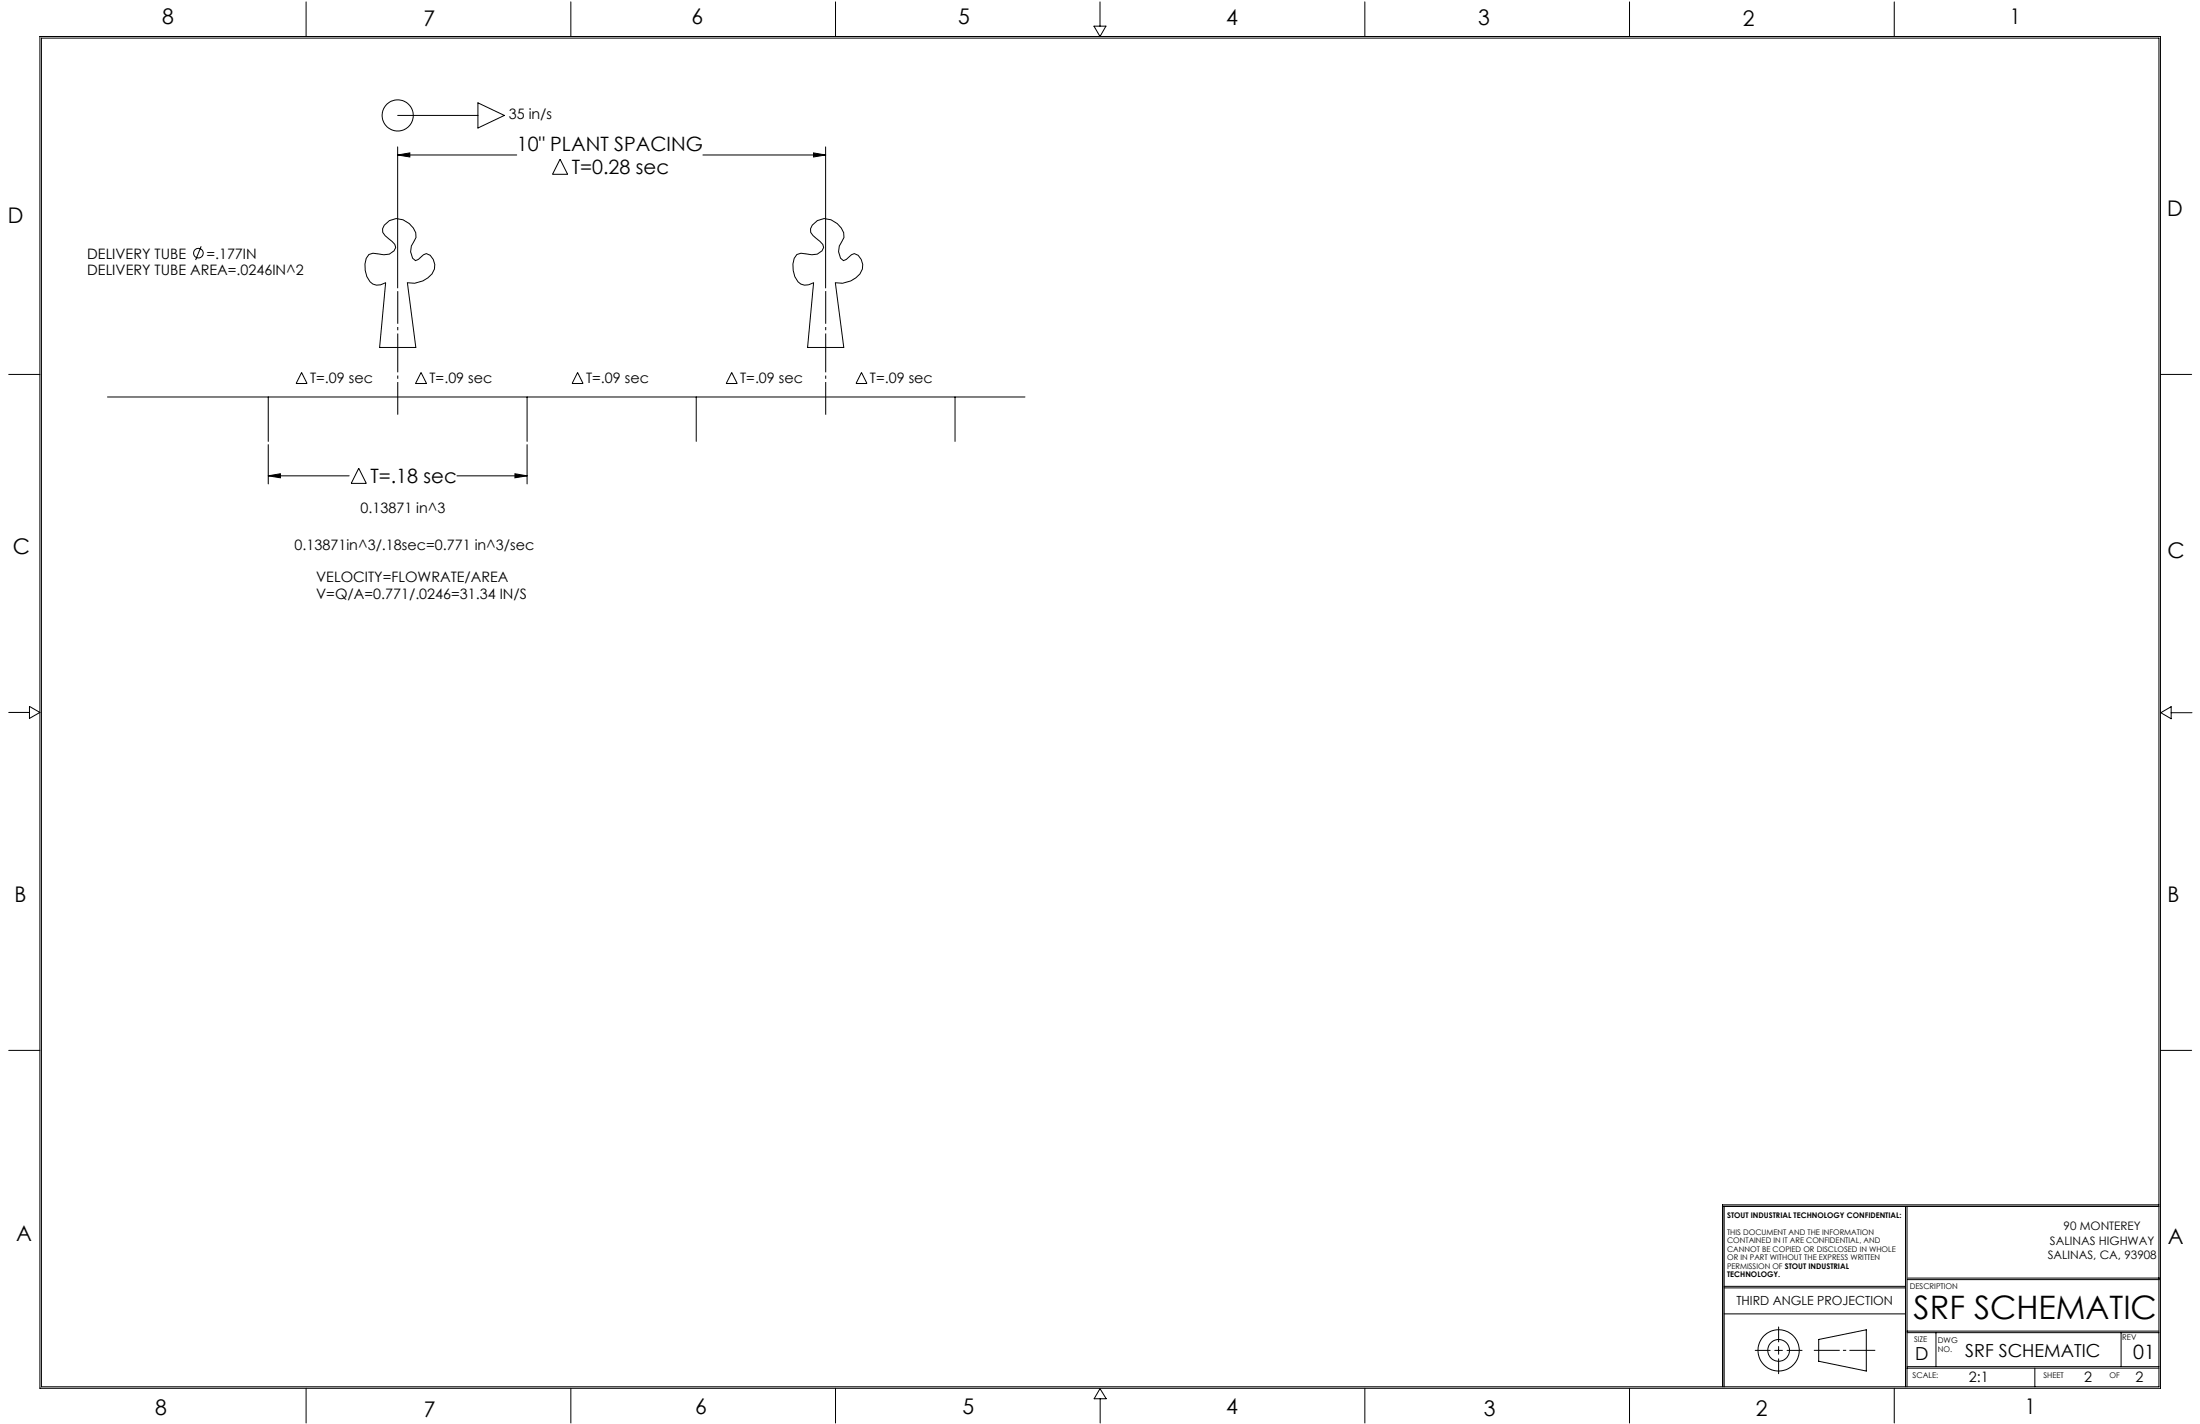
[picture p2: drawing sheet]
<svg xmlns="http://www.w3.org/2000/svg" width="864mm" height="559mm" viewBox="0 0 864 559" stroke-linecap="round" stroke-linejoin="round" font-family="sans-serif">
<g fill="none" stroke="#000" stroke-width=".39">
<path d="M15.7 14.3h832.4v530.5h-832.4zM16.3 15h831.2v529.2h-831.2zM120.2 .7v13.6M224.1 .7v13.6M328 .7v13.6M429.4 10.3h4.7l-2.3 4zM431.8 .7v9.6M535.8 .7v13.6M639.7 .7v13.6M743.6 .7v13.6M156.1 45.3h31.5M156.1 57.6v55.4"/>
<path d="M187.6 40.4l10.4 4.9-10.4 4.9zM324.1 57.6v55.4M156.1 60.8l4.8-.8v1.6zM156.1 60.8h46.7M219.9 62.5l2.9 5.9h-5.9zM275.9 60.8h48.2M319.3 60l4.8 .8-4.8 .8zM79 96.7l-2.2 5.3M150.8 88.4a6.4 6.4 0 0 1 9.9-.7l1.5 1.8 1 1.8 .1 1.9-.8 1.6a5.1 5.1 0 0 0 .6 7.5l1.1-.5 2-1.8 1.2-.5a5.3 5.3 0 0 1 3.3 4.6 5.3 5.3 0 0 1-2.7 4.9l-2 1.2-3.3 1-2.8-.3 3.3 25.4h-14.2l2.4-25.4a4.7 4.7 0 0 1-7.4-2.4 8.4 8.4 0 0 1 .8-8.6l1.6-.5 4.2 .6 2.2-.3 1.9-1.3 .6-1.3-.3-1.2-3.8-3.4-1-1.3v-1.4zM318.8 88.4a6.4 6.4 0 0 1 9.8-.7l1.6 1.8 1 1.8 .1 1.9-.9 1.6a5.1 5.1 0 0 0 .7 7.5l1.1-.5 2-1.8 1.2-.5a5.3 5.3 0 0 1 3.3 4.6 5.3 5.3 0 0 1-2.7 4.9l-2 1.2-3.3 1-2.8-.3 3.3 25.4h-14.2l2.4-25.4a4.7 4.7 0 0 1-7.4-2.4 8.4 8.4 0 0 1 .8-8.6l1.6-.5 4.2 .6 2.2-.3 1.9-1.3 .6-1.3-.3-1.2-3.8-3.4-1-1.3v-1.4zM3.4 146.9h12.3M42.2 155.8h360.1"/>
<path d="M105.3 155.8v17.4M118.4 146.2l2.1 4.3h-4.3zM165.3 146.2l2.1 4.3h-4.3zM206.9 155.8v17.4M226.7 146.2l2.2 4.3h-4.3zM273.3 155.8v17.4M287.2 146.2l2.2 4.3h-4.3zM338.2 146.2l2.1 4.3h-4.3zM374.9 155.8v17.4M848.1 146.9h12.2M105.3 174.5v15.4M206.9 174.5v15.4"/>
<path d="M105.3 186.7l4.8-.8v1.6zM105.3 186.7h31.8M140.8 183.8l3 5.9h-5.9zM179.4 186.7h27.5M202.1 185.9l4.8 .8-4.8 .8zM3.4 279.6h8.2M11.6 277.2l4.1 2.4-4.1 2.3zM848.2 279.7l4.1-2.4v4.7zM852.3 279.7h8.2M3.4 412.2h12.3M848.1 412.2h12.2M748 473.4v70.8"/>
<path d="M748.6 473.4v70.8M847.5 472.8h-171.3v71.4M676.8 515.6h71.2M676.8 504.8h71.2M676.8 505.4h71.2M748.9 501.5h98.8M748.9 502.1h98.8M689 529.9h5.9M696.7 529.9h3M698.2 520.7v5.9M698.2 528.4v3M698.2 533.2v5.9"/>
<path d="M701.5 529.9h5.9M713.9 525.6l18.7-3.8v16.2l-18.7-3.8zM748.6 536.3h98.9M748.6 523h98.9M748.6 522.4h98.9M748.6 536.9h98.9M760 523v13.3M798.8 536.9v7.3M832.6 523v13.3M120.2 544.8v13.6M224.1 544.8v13.6M328 544.8v13.6"/>
<path d="M431.8 544.9l2.4 4h-4.7zM431.9 548.9v9.5M535.8 544.8v13.6M639.7 544.8v13.6M743.6 544.8v13.6"/>
<circle cx="156.1" cy="45.3" r="6.1"/>
<circle cx="77.9" cy="99.3" r="1.88"/>
<circle cx="698.2" cy="529.9" r="8.1"/>
<circle cx="698.2" cy="529.9" r="4.3"/>
</g>
<path d="M156.1 114.2v48.5M324.1 114.2v48.5" fill="none" stroke="#000" stroke-width=".39" stroke-dasharray="15.2 1.3 1.3 1.3" stroke-dashoffset="2.4" stroke-linecap="butt"/>
<path d="M712 529.9h24.1" fill="none" stroke="#000" stroke-width=".39" stroke-dasharray="15.2 1.3 1.3 1.3" stroke-dashoffset="5.1" stroke-linecap="butt"/>
<path d="M676.2 473.4h171.3M676.8 473.4v70.8" fill="none" stroke="#000" stroke-width=".5"/>
<path d="M156.1 60.8l4.8-.8v1.6zM319.3 60l4.8 .8-4.8 .8zM105.3 186.7l4.8-.8v1.6zM202.1 185.9l4.8 .8-4.8 .8z" fill="#000"/>
<text font-size="12.7" x="751.2" y="517.5">SRF SCHEMATIC</text>
<g font-size="8.5">
<text x="63.7" y="9.5">8</text>
<text x="166.2" y="10.2">7</text>
<text x="271.4" y="9.3">6</text>
<text x="376.1" y="9.5">5</text>
<text x="481.3" y="9.7">4</text>
<text x="580.3" y="9.7">3</text>
<text x="684.2" y="10.3">2</text>
<text x="788.9" y="9.3">1</text>
<text x="3.1" y="87.7">D</text>
<text x="850.7" y="84.7">D</text>
<text x="5" y="217.5">C</text>
<text x="850.9" y="218.9">C</text>
<text x="5.6" y="354.1">B</text>
<text x="850.9" y="354.1">B</text>
<text x="6.4" y="486.9">A</text>
<text x="850.9" y="488.3">A</text>
<text x="60.9" y="555.4">8</text>
<text x="166.4" y="555.9">7</text>
<text x="272.9" y="554.8">6</text>
<text x="377.8" y="554.8">5</text>
<text x="481.3" y="554.8">4</text>
<text x="582.5" y="555.8">3</text>
<text x="689.2" y="555.8">2</text>
<text x="794.9" y="554.8">1</text>
</g>
<g font-size="7.8">
<text x="202.9" y="59.1">10&quot; PLANT SPACING</text>
<text x="224.4" y="68.4">T=0.28 sec</text>
<text x="145.4" y="189.6">T=.18 sec</text>
<text x="837.3" y="533.2">01</text>
</g>
<g font-size="7.1">
<text x="751.8" y="533.6">D</text>
<text x="771.4" y="532.6">SRF SCHEMATIC</text>
</g>
<g font-size="5.6">
<text x="199.7" y="46.7">35 in/s</text>
<text x="34.3" y="101.5">DELIVERY TUBE</text>
<text x="81" y="101.5">=.177IN</text>
<text x="34.3" y="108.1">DELIVERY TUBE AREA=.0246IN^2</text>
<text x="121.7" y="150.5">T=.09 sec</text>
<text x="168.6" y="150.5">T=.09 sec</text>
<text x="230.1" y="150.5">T=.09 sec</text>
<text x="290.5" y="150.5">T=.09 sec</text>
<text x="341.5" y="150.5">T=.09 sec</text>
<text x="141.5" y="201.4">0.13871 in^3</text>
<text x="115.7" y="215.9">0.13871in^3/.18sec=0.771 in^3/sec</text>
<text x="124.1" y="228.5">VELOCITY=FLOWRATE/AREA</text>
<text x="124.1" y="235.2">V=Q/A=0.771/.0246=31.34 IN/S</text>
<text x="772.9" y="542.4">2:1</text>
<text x="818.1" y="542.4">2</text>
<text x="838.3" y="542.4">2</text>
</g>
<text font-size="4.9" x="681.6" y="512">THIRD ANGLE PROJECTION</text>
<g font-size="4.6">
<text x="810.1" y="482.9">90 MONTEREY</text>
<text x="804.7" y="488.4">SALINAS HIGHWAY</text>
<text x="803.8" y="494">SALINAS, CA, 93908</text>
</g>
<g font-size="3.1">
<text x="749.7" y="506">DESCRIPTION</text>
<text x="751.4" y="526.6">SIZE</text>
<text x="760.7" y="526.9">DWG</text>
<text x="833.1" y="525.9">REV</text>
<text x="760.7" y="530.6">NO.</text>
<text x="750.7" y="540.7">SCALE:</text>
<text x="802.1" y="540.7">SHEET</text>
<text x="828.1" y="540.7">OF</text>
</g>
<g font-size="3">
<text x="678" y="478.1">STOUT INDUSTRIAL TECHNOLOGY CONFIDENTIAL:</text>
<text x="678" y="484.7">THIS DOCUMENT AND THE INFORMATION</text>
<text x="678" y="487.9">CONTAINED IN IT ARE CONFIDENTIAL, AND</text>
<text x="678" y="491.2">CANNOT BE COPIED OR DISCLOSED IN WHOLE</text>
<text x="678" y="494.5">OR IN PART WITHOUT THE EXPRESS WRITTEN</text>
<text x="678" y="497.8">PERMISSION OF STOUT INDUSTRIAL</text>
<text x="678" y="501.1">TECHNOLOGY.</text>
</g>
</svg>
